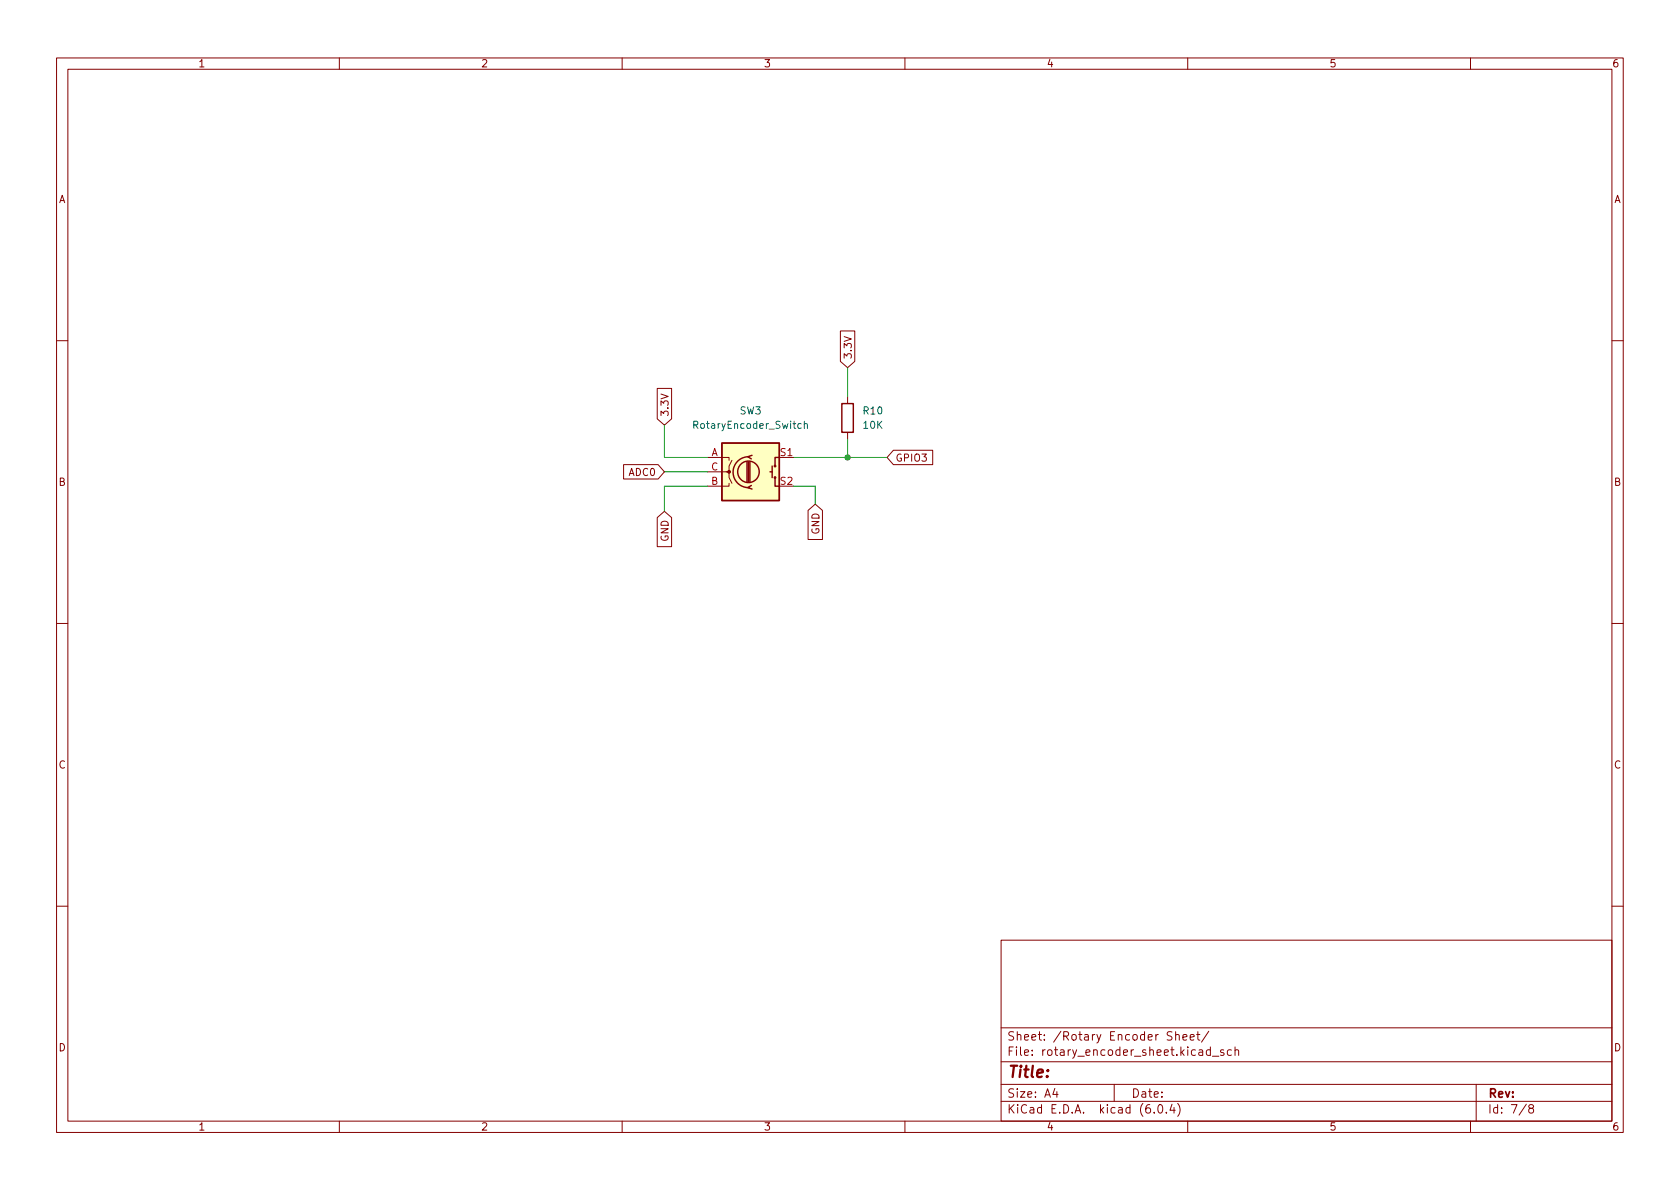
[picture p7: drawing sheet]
<svg xmlns="http://www.w3.org/2000/svg" width="297mm" height="210mm" viewBox="0 0 297 210" stroke-linecap="round" stroke-linejoin="round" font-family="sans-serif">
<g fill="none" stroke="#840000" stroke-width=".18">
<path d="M10 10.2h277v190.1h-277zM12 12.2h273v186.1h-273zM60 10.2v2M110 10.2v2M160 10.2v2M210 10.2v2M260 10.2v2M148.6 58.5h2.5v5.4l-1.2 1.1-1.3-1.1zM10 60.2h2M116.2 68.7h2.5v5.4l-1.2 1.1-1.3-1.1zM149.9 70.1v1.3M149.9 76.4v1.3"/>
<path d="M158 79.6h6.9v2.6h-6.9l-1.2-1.3zM285 60.2h2M110.3 82.2h6.1l1.1 1.2-1.1 1.3h-6.1zM116.2 91.5l1.3-1.1 1.2 1.1v5.2h-2.5zM125.1 80.9h3.8v.5M125.1 83.4h3.8v1l.5 1.1M128.9 85.5v.5h-3.8M129.4 81.4l-.5 1v1h-.5M142.9 90.3l1.2-1.2 1.3 1.2v5.1h-2.5zM10 110.2h2M285 110.2h2M10 160.2h2"/>
<path d="M177 166.3h108v32h-108zM285 160.2h2M60 198.3v2M110 198.3v2M160 198.3v2M177 194.8h108M177 191.8h108M177 187.8h108M177 181.8h108M186.5 192.5l-.4 1h1M186.9 193v1M197 191.8v3"/>
<path d="M204.1 196.7v.1M204.9 195.4l.2-.1a.81 .81 0 0 1 .6 .7 .81 .81 0 0 1-.3 .8h-.2a.81 .81 0 0 1-.6-.6 .81 .81 0 0 1 .3-.8zM206.2 196.7v.1M207.2 195.3l-.3 1h.9M207.2 182.5l-.6-.1-.2 .2v.4l.7 .3 .1 .3-.3 .3h-.5M207.6 195.8v1M207.9 183.1l.2-.2 .3 .1 .1 .9M207.9 182.4v1.5M208.2 195.1a1.72 1.72 0 0 1 0 2.3M209.1 183.4l.8-.1-.1-.3-.4-.1-.3 .2 .1 .8h.6M210 198.3v2M210.4 183.4l.7-.1v-.3l-.5-.1-.2 .2 .1 .8h.6"/>
<path d="M211.6 182.9h.5M211.8 182.4v1.3l.3 .2M213.7 182.4l-1.3 1.9M214 185.7l-.4-.1-.3 .3v.4l.1 .3h.6M214 185.1v1.5M214.4 186.8h1.1M216.4 185.7l-.4-.1-.2 .2 .1 .3 .5 .1v.4h-.6M217.7 185.7l-.4-.1-.3 .3v.4l.1 .3h.6M218.4 185.8l.2-.2 .3 .1 .1 .9M218.4 185.1v1.5M260 198.3v2M261 191.8v6.5"/>
<path d="M269.9 195.3l-1.3 1.9M270.6 196l-.3-.3 .1-.2 .2-.2 .4 .1 .2 .2-.1 .2-.7 .2-.1 .3v.2l.3 .3h.4l.2-.3-.1-.4-.2-.1"/>
</g>
<path d="M127.6 78.4h10.2v10.1h-10.2z" fill="#ffffc2" stroke="#ffffc2" stroke-width=".18"/>
<g fill="none" stroke="#840000" stroke-width=".25">
<path d="M127.6 78.4h10.2v10.1h-10.2zM148.8 71.4h2.1v5h-2.1zM132.1 81.7v3.5M132.3 80.8a2.73 2.73 0 0 0-2.7 2.7 2.73 2.73 0 0 0 2.7 2.7M132.3 81.7v3.5M132.6 81.7v3.5M132.8 85.8l-.6 .4 .8 .3M133 80.5l-.8 .3 .6 .3M136.1 83.4h.4M136.5 82.4v2M137 84.4v1.6h.8M137.8 80.9h-.8v1.5"/>
<circle cx="132.3" cy="83.4" r="1.9"/>
<circle cx="137" cy="82.4" r=".13"/>
<circle cx="137" cy="84.4" r=".13"/>
</g>
<circle cx="128.9" cy="83.4" r=".25" fill="#840000" stroke="#840000" stroke-width=".18"/>
<path d="M141.7 75l-.4-.1-.2 .2 .1 .6h.5M142.2 75l.2-.1 .3 .1 .1 .8M142.2 74.5v1.3" fill="none" stroke="#006464" stroke-width=".18"/>
<path d="M117.5 75.2v5.7h7.6M149.9 65v5.1M149.9 77.7v3.2M117.5 83.4h7.6M125.1 86h-7.6v4.4M140.3 86h3.8v3.1M140.3 80.9h16.5" fill="none" stroke="#009600" stroke-width=".18"/>
<circle cx="149.9" cy="80.9" r=".46" fill="#009600" stroke="#009600" stroke-width=".18"/>
<text font-size="2.8" fill="#840000" x="178" y="190.6">Title:</text>
<g font-size="2.1" fill="#840000">
<text x="178" y="184">Sheet: /Rotary Encoder Sheet/</text>
<text x="178" y="186.7">File: rotary_encoder_sheet.kicad_sch</text>
<text x="178" y="196.9">KiCad E.D.A. kicad (6.0.4)</text>
<text x="178" y="194.1">Size: A4</text>
<text x="200" y="194.1">Date:</text>
<text x="263" y="194.1">Rev:</text>
<text x="263" y="196.9">Id: 7/8</text>
</g>
<g font-size="1.8" fill="#840000">
<text x="35" y="11.9">1</text>
<text x="85" y="11.9">2</text>
<text x="135" y="11.9">3</text>
<text x="185" y="11.9">4</text>
<text x="235" y="11.9">5</text>
<text x="285" y="11.9">6</text>
<text x="10.3" y="35.9">A</text>
<text x="285.3" y="35.9">A</text>
<text x="150.6" y="63.6" transform="rotate(-90 150.6 63.6)">3.3V</text>
<text x="118.2" y="73.7" transform="rotate(-90 118.2 73.7)">3.3V</text>
<text x="158.3" y="81.6">GPIO3</text>
<text x="10.3" y="85.9">B</text>
<text x="111.2" y="84.2">ADC0</text>
<text x="285.3" y="85.9">B</text>
<text x="118.2" y="95.8" transform="rotate(-90 118.2 95.8)">GND</text>
<text x="144.9" y="94.5" transform="rotate(-90 144.9 94.5)">GND</text>
<text x="10.3" y="135.9">C</text>
<text x="285.3" y="135.9">C</text>
<text x="10.3" y="185.9">D</text>
<text x="285.3" y="185.9">D</text>
<text x="35" y="199.9">1</text>
<text x="85" y="199.9">2</text>
<text x="135" y="199.9">3</text>
<text x="185" y="199.9">4</text>
<text x="235" y="199.9">5</text>
<text x="285" y="199.9">6</text>
</g>
<g font-size="1.8" fill="#006464">
<text x="123" y="75.8">RotaryEncoder_Switch</text>
<text x="130.8" y="73.3">SW3</text>
<text x="152.7" y="73.3">R10</text>
<text x="152.7" y="75.8">10K</text>
</g>
<g font-size="1.8" fill="#a90000">
<text x="125.7" y="80.6">A</text>
<text x="125.7" y="83.2">C</text>
<text x="138" y="80.6">S1</text>
<text x="125.7" y="85.7">B</text>
<text x="138" y="85.7">S2</text>
</g>
</svg>
